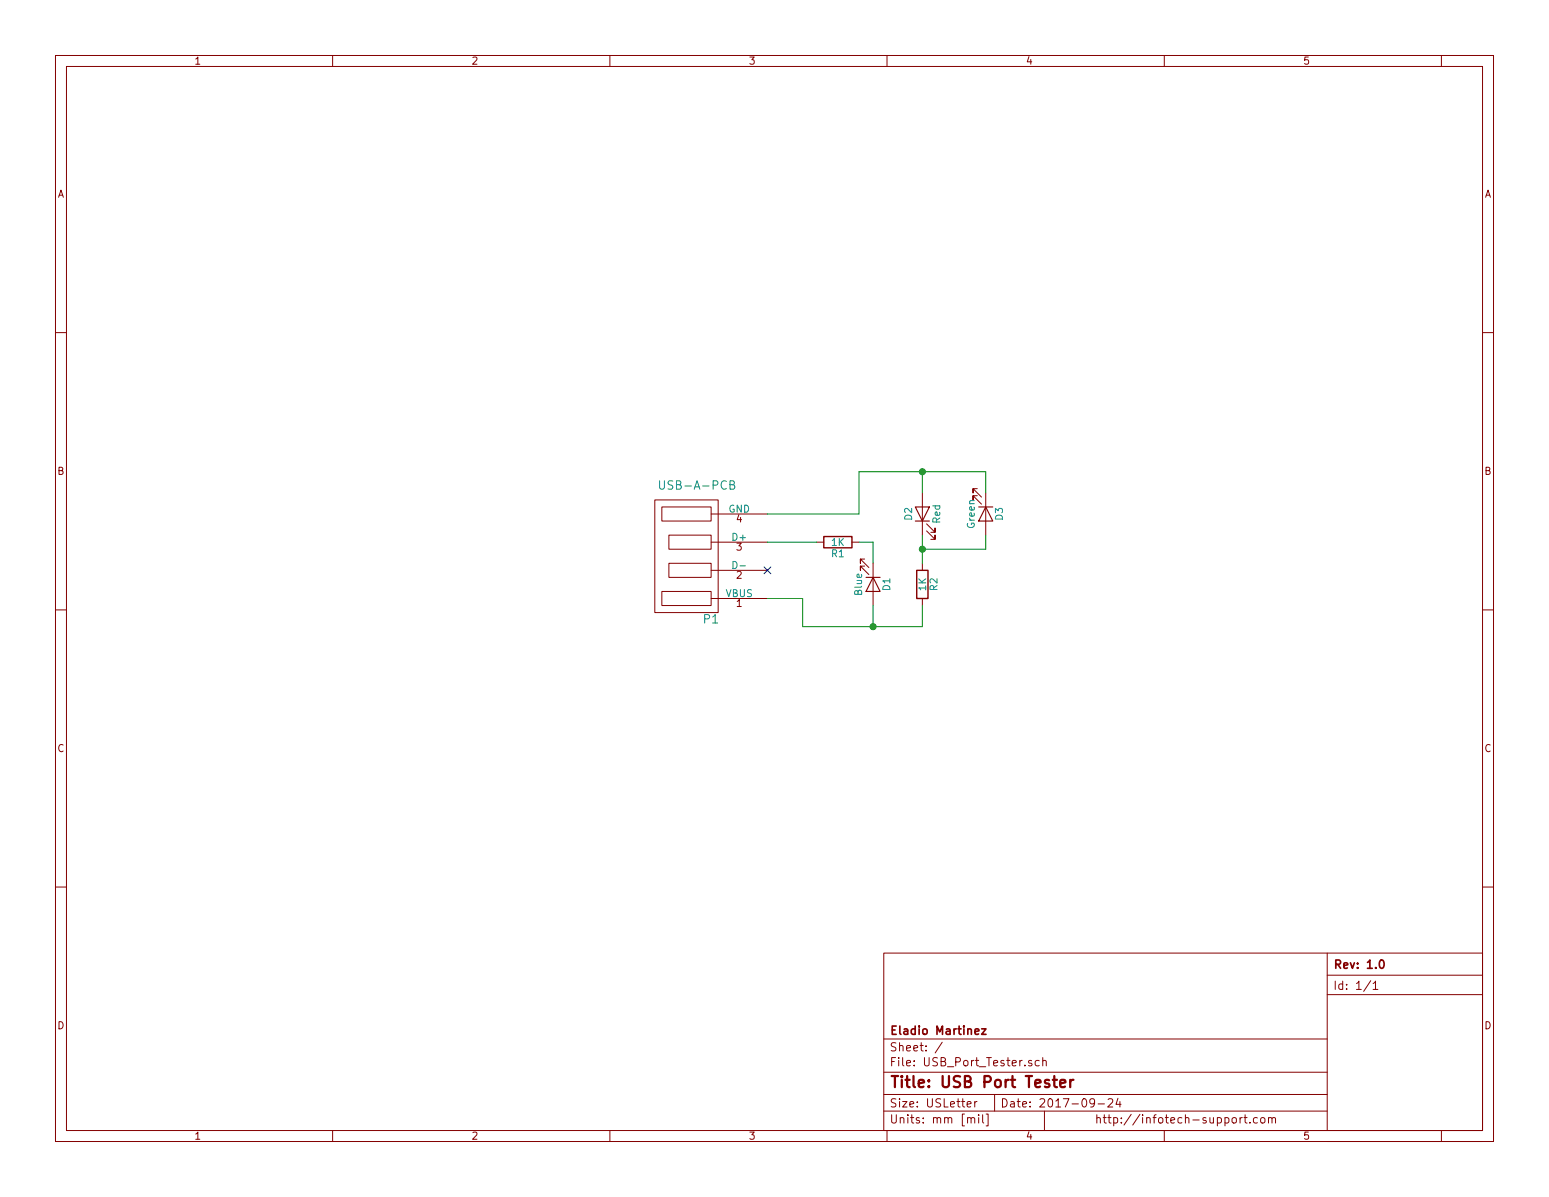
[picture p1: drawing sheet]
<svg xmlns="http://www.w3.org/2000/svg" width="279mm" height="216mm" viewBox="0 0 279 216" stroke-linecap="round" stroke-linejoin="round" font-family="sans-serif">
<g fill="none" stroke="#840000" stroke-width=".18">
<path d="M10 10h259.4v195.9h-259.4zM12 12h255.4v191.9h-255.4zM60 10v2M110 10v2M160 10v2M210 10v2M260 10v2M10 60h2M267.4 60h2M118.1 90.2h11.4v20.3h-11.4zM119.4 91.4h8.9v2.6h-8.9zM120.6 96.5h7.7v2.6h-7.7z"/>
<path d="M128.3 97.8h10.1M128.3 92.7h10.1M147.3 97.8h1.3M153.7 97.8h1.2M166.4 88.9v7.6M167.1 95.8l1.6 1.5v-.8v.8h-.8M167.1 94.5l1.6 1.5v-.7v.7h-.8M176.3 88.1h-.8v.8v-.8l1.5 1.6M176.3 89.4h-.8v.8v-.8l1.5 1.5M177.8 88.9v7.6M10 110h2M119.4 106.7h8.9v2.5h-8.9z"/>
<path d="M120.6 101.6h7.7v2.5h-7.7zM128.3 108h10.1M128.3 102.9h10.1M156 100.8h-.8v.8v-.8l1.5 1.6M156 102.1h-.8v.8v-.8l1.5 1.5M157.5 101.6v7.6M166.4 101.6v1.3M166.4 108v1.2M267.4 110h2M10 160h2M267.4 160h2M159.4 171.9h108v32h-108z"/>
<path d="M239.4 171.9v32M239.4 175.9h28M239.4 179.4h28M247.2 176.9l-1.2 1.9M247.7 177.4l.4-.4v1.5M247.7 178.5h.8M159.4 197.4h80M159.4 193.4h80M159.4 187.4h80M170 188l-1.3 1.9M174.4 199.2l.8-.2-.1-.2-.4-.1-.3 .2 .1 .7h.6M175.8 198.7v1"/>
<path d="M176.2 198.7l-.3 .1-.1 .2M179.4 197.4v3M186.1 191.3h-.4l-.2 .2 .1 .2 .5 .1v.4h-.6M187.5 191.3h-.5l-.3 .2 .1 .6 .2 .2 .5-.1M188.1 191.4l.2-.1h.3l.1 1M188.1 190.8v1.5M197.4 198.8l-.2 .3-.5-.1-.1-.2v-.3l.1-.3h.5l.2 .1a1.19 1.19 0 0 1-.2 1.3l-.5 .1M198.1 199.1h1.1M199.9 198.3l.2-.1h.3l.3 .1v.3v.2l-.9 .9h.9M201.7 198.1l-.4 1.1h.9M202 198.7v1M60 203.9v2"/>
<path d="M110 203.9v2M159.4 200.4h80M160 203.9v2M174.5 201.7l.2-.1 .4 .1 .1 .9M175.2 201.8a.36 .36 0 0 1 .3-.2 .36 .36 0 0 1 .3 .2v.8M176.5 201.1v.1M176.5 201.6v1M177.2 201.1v1.3l.2 .2M177.9 200.9h.3v2.2h-.3M188.4 200.4v3.5M210 203.9v2M222.3 201.7l.2-.1 .5 .1v.7l-.3 .2-.4-.2z"/>
<path d="M223.7 201.6v1M224.1 201.6l-.4 .1v.2M224.4 201.6h.5M224.6 201.1v1.3l.3 .2M225.5 202.4v.2M226.8 201.7l-.4-.1-.3 .3 .1 .5 .2 .2 .4-.1M227.5 201.7l.2-.1 .4 .1v.7l-.2 .2-.4-.2zM228.8 201.7l.2-.1 .4 .1v.9M228.8 201.6v1M229.4 201.8a.34 .34 0 0 1 .4-.2 .34 .34 0 0 1 .3 .2v.8M239.4 205.9h28M260 203.9v2"/>
</g>
<path d="M248.9 173.3l.2-.1a.81 .81 0 0 1 .6 .6 .81 .81 0 0 1-.2 .8l-.2 .1a.79 .79 0 0 1-.4-1.4zM175.9 186.1l.7-.2-.1-.3h-.4l-.2 .2v.7h.6M177.1 185.6h.8l-.8 1h.8" fill="none" stroke="#840000" stroke-width=".3"/>
<path d="M189.9 194.8h.8M190.2 194.1v1.7l.1 .2 .4 .1M191.2 195.4l1-.2-.1-.4h-.6l-.3 .2 .1 1 .2 .1 .6-.1M193 194.8v1.3M193.6 194.8a.49 .49 0 0 0-.6 .3" fill="none" stroke="#840000" stroke-width=".41"/>
<path d="M165.1 91.4h2.5l-1.2 2.6zM165.1 94h2.5M176.5 91.4h2.6M177.8 91.4l1.3 2.6h-2.6zM156.2 104.1h2.5M157.5 104.1l1.2 2.6h-2.5z" fill="none" stroke="#840000" stroke-width=".2"/>
<path d="M148.6 96.8h5.1v2h-5.1zM165.4 102.9h2v5.1h-2z" fill="none" stroke="#840000" stroke-width=".25"/>
<path d="M119 86.7v1.2l.3 .3h.3l.2-.3v-1.2M131.7 87.4h.6l.2-.3-.2-.3-.6-.1v1.5h.6l.2-.3a.41 .41 0 0 0-.3-.5" fill="none" stroke="#008484" stroke-width=".18"/>
<path d="M137.8 102.3l1.2 1.2M139 102.3l-1.2 1.2" fill="none" stroke="#000084" stroke-width=".18"/>
<path d="M138.4 97.8h8.9M154.9 97.8h2.6v3.8M166.4 85.1v3.8M166.4 96.5v5.1M177.8 88.9v-3.8h-22.9v7.6h-16.5M177.8 96.5v2.6h-11.4M138.4 108h6.4v5h21.6v-3.8M157.5 109.2v3.8" fill="none" stroke="#008400" stroke-width=".18"/>
<g fill="#008400" stroke="#008400" stroke-width=".25">
<circle cx="166.4" cy="99.1" r=".51"/>
<circle cx="157.5" cy="113" r=".51"/>
<circle cx="166.4" cy="85.1" r=".51"/>
</g>
<text font-size="2.8" fill="#840000" x="160.4" y="196.2">Title: USB Port Tester</text>
<g font-size="2.1" fill="#008484">
<text x="119.8" y="88.3">USB-A-PCB</text>
<text x="126.9" y="112.4">P1</text>
</g>
<g font-size="2.1" fill="#840000">
<text x="240.4" y="174.7">Rev: 1.0</text>
<text x="240.4" y="178.5">Id: 1/1</text>
<text x="160.4" y="189.6">Sheet: /</text>
<text x="160.4" y="186.6">Eladio Martinez</text>
<text x="160.4" y="192.3">File: USB_Port_Tester.sch</text>
<text x="160.4" y="199.7">Size: USLetter</text>
<text x="160.4" y="202.6">Units: mm [mil]</text>
<text x="180.4" y="199.7">Date: 2017-09-24</text>
<text x="197.4" y="202.6">http://infotech-support.com</text>
</g>
<g font-size="1.8" fill="#840000">
<text x="35" y="11.6">1</text>
<text x="85" y="11.6">2</text>
<text x="135" y="11.6">3</text>
<text x="185" y="11.6">4</text>
<text x="235" y="11.6">5</text>
<text x="10.4" y="35.6">A</text>
<text x="267.8" y="35.6">A</text>
<text x="10.4" y="85.6">B</text>
<text x="267.8" y="85.6">B</text>
<text x="132.9" y="94.2">4</text>
<text x="132.9" y="99.3">3</text>
<text x="132.9" y="104.4">2</text>
<text x="132.9" y="109.5">1</text>
<text x="10.4" y="135.6">C</text>
<text x="267.8" y="135.6">C</text>
<text x="10.4" y="185.6">D</text>
<text x="267.8" y="185.6">D</text>
<text x="35" y="205.5">1</text>
<text x="85" y="205.5">2</text>
<text x="135" y="205.5">3</text>
<text x="185" y="205.5">4</text>
<text x="235" y="205.5">5</text>
</g>
<g font-size="1.8" fill="#008484">
<text x="131.4" y="92.5">GND</text>
<text x="164.5" y="93.8" transform="rotate(-90 164.5 93.8)">D2</text>
<text x="169.6" y="94.4" transform="rotate(-90 169.6 94.4)">Red</text>
<text x="175.8" y="95.2" transform="rotate(-90 175.8 95.2)">Green</text>
<text x="180.9" y="93.8" transform="rotate(-90 180.9 93.8)">D3</text>
<text x="132.2" y="97.5">D+</text>
<text x="150" y="100.5">R1</text>
<text x="150" y="98.5">1K</text>
<text x="130.9" y="107.7">VBUS</text>
<text x="132.4" y="102.6">D-</text>
<text x="155.5" y="107.3" transform="rotate(-90 155.5 107.3)">Blue</text>
<text x="160.6" y="106.5" transform="rotate(-90 160.6 106.5)">D1</text>
<text x="167.1" y="106.5" transform="rotate(-90 167.1 106.5)">1K</text>
<text x="169.1" y="106.5" transform="rotate(-90 169.1 106.5)">R2</text>
</g>
</svg>
